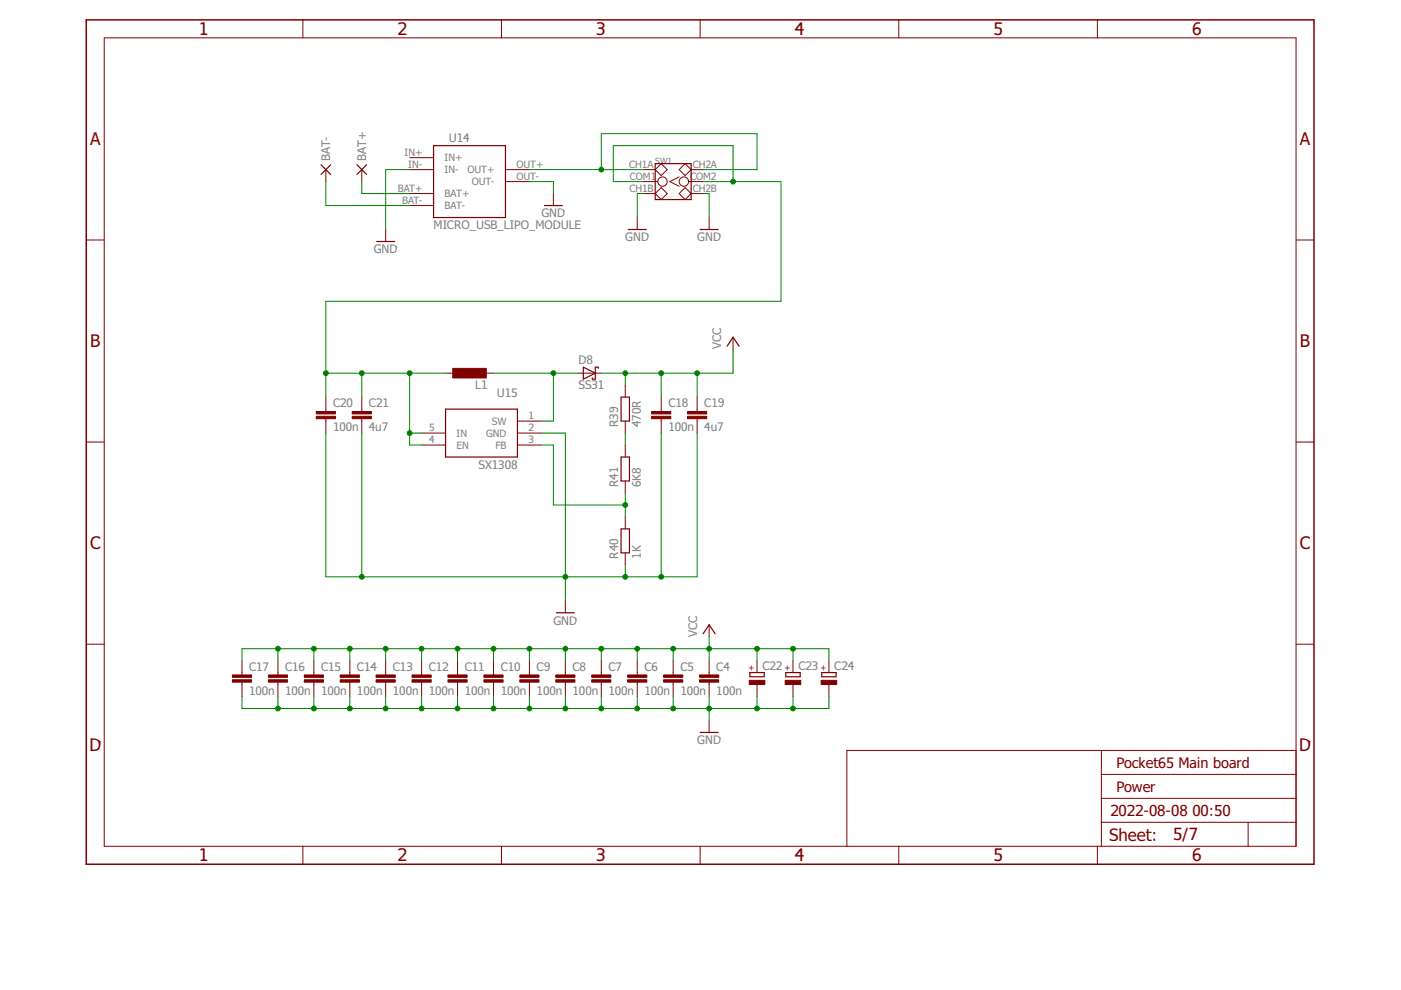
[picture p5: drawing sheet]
<svg xmlns="http://www.w3.org/2000/svg" width="297mm" height="210mm" viewBox="0 0 297 210" stroke-linecap="round" stroke-linejoin="round" font-family="sans-serif">
<g fill="none" stroke="#800000" stroke-width=".21">
<path d="M22.1 8h252.7v171.4h-252.7zM64.2 4.2v3.8M106.3 4.2v3.8M148.4 4.2v3.8M190.6 4.2v3.8M232.7 4.2v3.8M69.1 36v2.5M76.7 36v2.5M86.8 33.4h5.1M86.8 36h5.1M107.2 36h5M107.2 38.5h5"/>
<path d="M136.4 36h2.5M136.4 38.5h3.1M140.2 34.7l1.3 1.3-1.3 1.2-1.3-1.2zM140.2 39.8l1.3 1.2-1.3 1.3-1.3-1.3zM144 36l1.3-1.3 1.2 1.3-1.2 1.2zM144 37.5l-2 1 2 1M146 38.5h3.1M146.5 36h2.6M18.3 50.9h3.8M81.8 48.7v2.5M86.8 41h5.1M86.8 43.6h5.1"/>
<path d="M117.3 41v2.6M135.1 46.1v2.6M136.4 41h2.5M144 41l1.3-1.2 1.2 1.2-1.2 1.3zM146.5 41h2.6M150.3 46.1v2.6M274.8 50.9h3.8M94.5 79.1h2.5M102.1 79.1h2.5M122.4 79.1h5.1M155.4 71.5v2.5M18.3 93.7h3.8"/>
<path d="M69.1 84.2v3M69.1 88.8v3M76.7 84.2v3M76.7 88.8v3M89.4 91.8h5.1M89.4 94.4h5.1M109.7 89.3h5.1M109.7 91.8h5.1M109.7 94.4h5.1M132.6 81.7v2.5M132.6 89.3v2.5M132.6 94.4v2.5"/>
<path d="M140.2 84.2v3M140.2 88.8v3M147.8 84.2v3M147.8 88.8v3M274.8 93.7h3.8M132.6 102v2.5M132.6 109.6v2.5M132.6 117.2v2.6M18.3 136.6h3.8M119.9 127.4v2.5M150.3 132.5v2.5M274.8 136.6h3.8"/>
<path d="M51.3 140.1v3M51.3 144.6v3.1M58.9 140.1v3M58.9 144.6v3.1M66.5 140.1v3M66.5 144.6v3.1M74.2 140.1v3M74.2 144.6v3.1M81.8 140.1v3M81.8 144.6v3.1M89.4 140.1v3M89.4 144.6v3.1"/>
<path d="M97 140.1v3M97 144.6v3.1M104.6 140.1v3M104.6 144.6v3.1M112.2 140.1v3M112.2 144.6v3.1M119.9 140.1v3M119.9 144.6v3.1M127.5 140.1v3M127.5 144.6v3.1M135.1 140.1v3M135.1 144.6v3.1"/>
<path d="M142.7 140.1v3M142.7 144.6v3.1M150.3 140.1v3M150.3 144.6v3.1M150.3 152.8v2.5M160.5 140.1v2.5M160.5 145.1v2.6M168.1 140.1v2.5M168.1 145.1v2.6M175.7 140.1v2.5M175.7 145.1v2.6M233.5 159.1v20.3"/>
<path d="M274.8 159.1h-95.2v20.3M64.2 179.4v3.8M106.3 179.4v3.8M148.4 179.4v3.8M190.6 179.4v3.8M232.7 179.4v3.8M233.5 174.3h41.3M233.5 169.3h41.3M233.5 164.2h41.3M264.6 174.3v5.1"/>
<circle cx="140.5" cy="38.5" r=".99"/>
<circle cx="145" cy="38.5" r=".99"/>
</g>
<path d="M18.3 4.2h260.3v179h-260.3z" fill="none" stroke="#800000" stroke-width=".32"/>
<g fill="#800000" stroke="#800000" stroke-width=".21">
<path d="M148.3 144.1h4.1v.5h-4.1z"/>
<path d="M148.3 143.1h4.1v.5h-4.1z"/>
<path d="M140.7 144.1h4.1v.5h-4.1z"/>
<path d="M140.7 143.1h4.1v.5h-4.1z"/>
<path d="M133.1 144.1h4v.5h-4z"/>
<path d="M133.1 143.1h4v.5h-4z"/>
<path d="M125.5 144.1h4v.5h-4z"/>
<path d="M125.5 143.1h4v.5h-4z"/>
<path d="M117.8 144.1h4.1v.5h-4.1z"/>
<path d="M117.8 143.1h4.1v.5h-4.1z"/>
<path d="M110.2 144.1h4.1v.5h-4.1z"/>
<path d="M110.2 143.1h4.1v.5h-4.1z"/>
<path d="M102.6 144.1h4.1v.5h-4.1z"/>
<path d="M102.6 143.1h4.1v.5h-4.1z"/>
<path d="M95 144.1h4v.5h-4z"/>
<path d="M95 143.1h4v.5h-4z"/>
<path d="M87.4 144.1h4v.5h-4z"/>
<path d="M87.4 143.1h4v.5h-4z"/>
<path d="M79.7 144.1h4.1v.5h-4.1z"/>
<path d="M79.7 143.1h4.1v.5h-4.1z"/>
<path d="M72.1 144.1h4.1v.5h-4.1z"/>
<path d="M72.1 143.1h4.1v.5h-4.1z"/>
<path d="M64.5 144.1h4.1v.5h-4.1z"/>
<path d="M64.5 143.1h4.1v.5h-4.1z"/>
<path d="M56.9 144.1h4.1v.5h-4.1z"/>
<path d="M56.9 143.1h4.1v.5h-4.1z"/>
<path d="M49.3 144.1h4v.5h-4z"/>
<path d="M49.3 143.1h4v.5h-4z"/>
<path d="M138.2 88.3h4v.5h-4z"/>
<path d="M138.2 87.2h4v.6h-4z"/>
<path d="M96 78.1h7.1v2h-7.1z"/>
<path d="M145.8 88.3h4v.5h-4z"/>
<path d="M145.8 87.2h4v.6h-4z"/>
<path d="M67.1 88.3h4v.5h-4z"/>
<path d="M67.1 87.2h4v.6h-4z"/>
<path d="M74.7 88.3h4v.5h-4z"/>
<path d="M74.7 87.2h4v.6h-4z"/>
<path d="M158.9 144.3h3.3v.8h-3.3z"/>
<path d="M166.5 144.3h3.3v.8h-3.3z"/>
<path d="M174.1 144.3h3.3v.8h-3.3z"/>
</g>
<g fill="none" stroke="#800000" stroke-width=".25">
<path d="M68.1 34.9l2 2.1M70.1 34.9l-2 2.1M75.7 34.9l2 2.1M77.7 34.9l-2 2.1M91.9 30.9h15.3v15.2h-15.3zM138.9 34.7h7.6v7.6h-7.6zM79.9 51.2h3.8M115.4 43.6h3.8M133.2 48.7h3.8M148.4 48.7h3.9M123.7 77.9l2.5 1.2-2.5 1.3zM126.9 78.1v-.2h-.7v2.5h-.6v-.3"/>
<path d="M154.2 73.4l1.2-1.9 1.3 1.9M94.5 86.7h15.2v10.2h-15.2zM131.7 96.9h1.8v5.1h-1.8zM131.7 84.2h1.8v5.1h-1.8zM131.7 112.1h1.8v5.1h-1.8zM118 129.9h3.8M149.1 134.4l1.2-1.9 1.3 1.9M148.4 155.3h3.9M159 142.6h3v.9h-3zM166.6 142.6h3.1v.9h-3.1zM174.2 142.6h3.1v.9h-3.1z"/>
</g>
<g fill="none" stroke="#008000" stroke-width=".21">
<path d="M69.1 38.5v5.1h17.7M76.7 38.5v2.5h10.1M86.8 36h-5v12.7M112.2 38.5h5.1v2.5M112.2 36h24.2M127.5 36v-7.7h33v7.7h-11.4M136.4 38.5h-6.4v-7.6h25.4v7.6M149.1 38.5h16.5v25.4h-96.5v20.3M136.4 41h-1.3v5.1M149.1 41h1.2v5.1M69.1 79.1h25.4M76.7 79.1v5.1"/>
<path d="M86.8 79.1v15.3h2.6M104.6 79.1h17.8M117.3 79.1v10.2h-2.5M132.6 79.1v2.6M140.2 79.1v5.1M147.8 79.1v5.1M155.4 74v5.1h-27.9M69.1 91.8v30.5h78.7v-30.5M76.7 91.8v30.5M86.8 91.8h2.6M114.8 91.8h5.1v35.6M114.8 94.4h2.5v12.7h15.3"/>
<path d="M132.6 91.8v2.6M140.2 91.8v30.5M132.6 104.5v5.1M132.6 119.8v2.5M58.9 137.5v2.6M66.5 137.5v2.6M74.2 137.5v2.6M81.8 137.5v2.6M89.4 137.5v2.6M97 137.5v2.6M104.6 137.5v2.6M112.2 137.5v2.6"/>
<path d="M119.9 137.5v2.6M127.5 137.5v2.6M135.1 137.5v2.6M142.7 137.5v2.6M150.3 135v5.1M160.5 137.5v2.6M168.1 137.5v2.6M51.3 140.1v-2.6h124.4v2.6M51.3 147.7v2.5h124.4v-2.5M58.9 147.7v2.5M66.5 147.7v2.5M74.2 147.7v2.5"/>
<path d="M81.8 147.7v2.5M89.4 147.7v2.5M97 147.7v2.5M104.6 147.7v2.5M112.2 147.7v2.5M119.9 147.7v2.5M127.5 147.7v2.5M135.1 147.7v2.5M142.7 147.7v2.5M150.3 147.7v5.1M160.5 147.7v2.5M168.1 147.7v2.5"/>
</g>
<g fill="#008000" stroke="#008000" stroke-width=".21">
<circle cx="150.3" cy="137.5" r=".51"/>
<circle cx="142.7" cy="137.5" r=".51"/>
<circle cx="135.1" cy="137.5" r=".51"/>
<circle cx="127.5" cy="137.5" r=".51"/>
<circle cx="119.9" cy="137.5" r=".51"/>
<circle cx="112.2" cy="137.5" r=".51"/>
<circle cx="104.6" cy="137.5" r=".51"/>
<circle cx="97" cy="137.5" r=".51"/>
<circle cx="89.4" cy="137.5" r=".51"/>
<circle cx="81.8" cy="137.5" r=".51"/>
<circle cx="74.2" cy="137.5" r=".51"/>
<circle cx="66.5" cy="137.5" r=".51"/>
<circle cx="58.9" cy="137.5" r=".51"/>
<circle cx="160.5" cy="137.5" r=".51"/>
<circle cx="168.1" cy="137.5" r=".51"/>
<circle cx="140.2" cy="79.1" r=".51"/>
<circle cx="132.6" cy="79.1" r=".51"/>
<circle cx="147.8" cy="79.1" r=".51"/>
<circle cx="150.3" cy="150.2" r=".51"/>
<circle cx="142.7" cy="150.2" r=".51"/>
<circle cx="135.1" cy="150.2" r=".51"/>
<circle cx="127.5" cy="150.2" r=".51"/>
<circle cx="119.9" cy="150.2" r=".51"/>
<circle cx="112.2" cy="150.2" r=".51"/>
<circle cx="104.6" cy="150.2" r=".51"/>
<circle cx="97" cy="150.2" r=".51"/>
<circle cx="89.4" cy="150.2" r=".51"/>
<circle cx="81.8" cy="150.2" r=".51"/>
<circle cx="74.2" cy="150.2" r=".51"/>
<circle cx="66.5" cy="150.2" r=".51"/>
<circle cx="58.9" cy="150.2" r=".51"/>
<circle cx="160.5" cy="150.2" r=".51"/>
<circle cx="168.1" cy="150.2" r=".51"/>
<circle cx="140.2" cy="122.3" r=".51"/>
<circle cx="132.6" cy="122.3" r=".51"/>
<circle cx="76.7" cy="122.3" r=".51"/>
<circle cx="119.9" cy="122.3" r=".51"/>
<circle cx="127.5" cy="36" r=".51"/>
<circle cx="155.4" cy="38.5" r=".51"/>
<circle cx="86.8" cy="91.8" r=".51"/>
<circle cx="86.8" cy="79.1" r=".51"/>
<circle cx="76.7" cy="79.1" r=".51"/>
<circle cx="69.1" cy="79.1" r=".51"/>
<circle cx="117.3" cy="79.1" r=".51"/>
<circle cx="132.6" cy="107.1" r=".51"/>
</g>
<g font-size="3.7" fill="#800000">
<text x="42.2" y="7.4">1</text>
<text x="84.3" y="7.4">2</text>
<text x="126.4" y="7.4">3</text>
<text x="168.5" y="7.4">4</text>
<text x="210.6" y="7.4">5</text>
<text x="252.7" y="7.4">6</text>
<text x="19.1" y="30.7">A</text>
<text x="275.6" y="30.7">A</text>
<text x="19.1" y="73.6">B</text>
<text x="275.6" y="73.6">B</text>
<text x="19.1" y="116.4">C</text>
<text x="275.6" y="116.4">C</text>
<text x="18.9" y="159.3">D</text>
<text x="275.4" y="159.3">D</text>
<text x="42.2" y="182.6">1</text>
<text x="84.3" y="182.6">2</text>
<text x="126.4" y="182.6">3</text>
<text x="168.5" y="182.6">4</text>
<text x="210.6" y="182.6">5</text>
<text x="252.7" y="182.6">6</text>
</g>
<g font-size="3.6" fill="#800000">
<text x="235.2" y="178.3">Sheet:</text>
<text x="248.8" y="178.2">5/7</text>
</g>
<g font-size="3.2" fill="#800000">
<text x="235.4" y="173.1">2022-08-08</text>
<text x="252.8" y="173.1">00:50</text>
</g>
<g font-size="3.1" fill="#800000">
<text x="236.7" y="162.9">Pocket65 Main board</text>
<text x="236.7" y="168">Power</text>
</g>
<g font-size="2.5" fill="#808080">
<text x="70" y="34.1" transform="rotate(-90 70 34.1)">BAT-</text>
<text x="77.7" y="34.1" transform="rotate(-90 77.7 34.1)">BAT+</text>
<text x="95.2" y="30.1">U14</text>
<text x="114.8" y="46.1">GND</text>
<text x="79.2" y="53.7">GND</text>
<text x="91.9" y="48.7">MICRO_USB_LIPO_MODULE</text>
<text x="132.6" y="51.2">GND</text>
<text x="147.8" y="51.2">GND</text>
<text x="122.7" y="77.2">D8</text>
<text x="152.9" y="74" transform="rotate(-90 152.9 74)">VCC</text>
<text x="100.8" y="82.4">L1</text>
<text x="122.7" y="82.6">SS31</text>
<text x="70.6" y="86.4">C20</text>
<text x="78.2" y="86.4">C21</text>
<text x="105.4" y="84.2">U15</text>
<text x="141.7" y="86.4">C18</text>
<text x="149.3" y="86.4">C19</text>
<text x="70.6" y="91.4">100n</text>
<text x="78.2" y="91.4">4u7</text>
<text x="131.1" y="90.6" transform="rotate(-90 131.1 90.6)">R39</text>
<text x="135.9" y="90.6" transform="rotate(-90 135.9 90.6)">470R</text>
<text x="141.7" y="91.4">100n</text>
<text x="149.3" y="91.4">4u7</text>
<text x="101.4" y="99.4">SX1308</text>
<text x="131.1" y="103.3" transform="rotate(-90 131.1 103.3)">R41</text>
<text x="135.9" y="103.3" transform="rotate(-90 135.9 103.3)">6K8</text>
<text x="131.1" y="118.5" transform="rotate(-90 131.1 118.5)">R40</text>
<text x="135.9" y="118.5" transform="rotate(-90 135.9 118.5)">1K</text>
<text x="117.3" y="132.5">GND</text>
<text x="147.8" y="135" transform="rotate(-90 147.8 135)">VCC</text>
<text x="52.8" y="142.2">C17</text>
<text x="60.4" y="142.2">C16</text>
<text x="68.1" y="142.2">C15</text>
<text x="75.7" y="142.2">C14</text>
<text x="83.3" y="142.2">C13</text>
<text x="90.9" y="142.2">C12</text>
<text x="98.5" y="142.2">C11</text>
<text x="106.2" y="142.2">C10</text>
<text x="113.8" y="142.2">C9</text>
<text x="121.4" y="142.2">C8</text>
<text x="129" y="142.2">C7</text>
<text x="136.6" y="142.2">C6</text>
<text x="144.2" y="142.2">C5</text>
<text x="151.9" y="142.2">C4</text>
<text x="161.6" y="142.1">C22</text>
<text x="169.3" y="142.1">C23</text>
<text x="176.9" y="142.1">C24</text>
<text x="52.8" y="147.3">100n</text>
<text x="60.4" y="147.3">100n</text>
<text x="68.1" y="147.3">100n</text>
<text x="75.7" y="147.3">100n</text>
<text x="83.3" y="147.3">100n</text>
<text x="90.9" y="147.3">100n</text>
<text x="98.5" y="147.3">100n</text>
<text x="106.2" y="147.3">100n</text>
<text x="113.8" y="147.3">100n</text>
<text x="121.4" y="147.3">100n</text>
<text x="129" y="147.3">100n</text>
<text x="136.6" y="147.3">100n</text>
<text x="144.2" y="147.3">100n</text>
<text x="151.9" y="147.3">100n</text>
<text x="147.8" y="157.8">GND</text>
</g>
<g font-size="2.1" fill="#808080">
<text x="85.8" y="33.1">IN+</text>
<text x="86.6" y="35.6">IN-</text>
<text x="94.3" y="34.2">IN+</text>
<text x="109.5" y="35.6">OUT+</text>
<text x="133.4" y="35.6">CH1A</text>
<text x="146.9" y="35.6">CH2A</text>
<text x="84.3" y="40.7">BAT+</text>
<text x="94.3" y="36.7">IN-</text>
<text x="94.3" y="41.8">BAT+</text>
<text x="99.1" y="36.7">OUT+</text>
<text x="100" y="39.3">OUT-</text>
<text x="109.5" y="38.1">OUT-</text>
<text x="133.5" y="40.7">CH1B</text>
<text x="133.6" y="38.1">COM1</text>
<text x="146.3" y="38.1">COM2</text>
<text x="146.9" y="40.7">CH2B</text>
<text x="85.3" y="43.2">BAT-</text>
<text x="94.3" y="44.3">BAT-</text>
<text x="112" y="88.9">1</text>
<text x="91" y="91.5">5</text>
<text x="91" y="94">4</text>
<text x="96.8" y="92.6">IN</text>
<text x="96.8" y="95.1">EN</text>
<text x="103.1" y="92.6">GND</text>
<text x="104.3" y="90">SW</text>
<text x="105" y="95.1">FB</text>
<text x="112" y="91.5">2</text>
<text x="112" y="94">3</text>
</g>
<text font-size="1.8" fill="#808080" x="138.9" y="34.7">SW1</text>
<g font-size="1.8" fill="#800000">
<text x="159.9" y="142.2" transform="rotate(-90 159.9 142.2)">+</text>
<text x="167.5" y="142.2" transform="rotate(-90 167.5 142.2)">+</text>
<text x="175.2" y="142.2" transform="rotate(-90 175.2 142.2)">+</text>
</g>
</svg>
